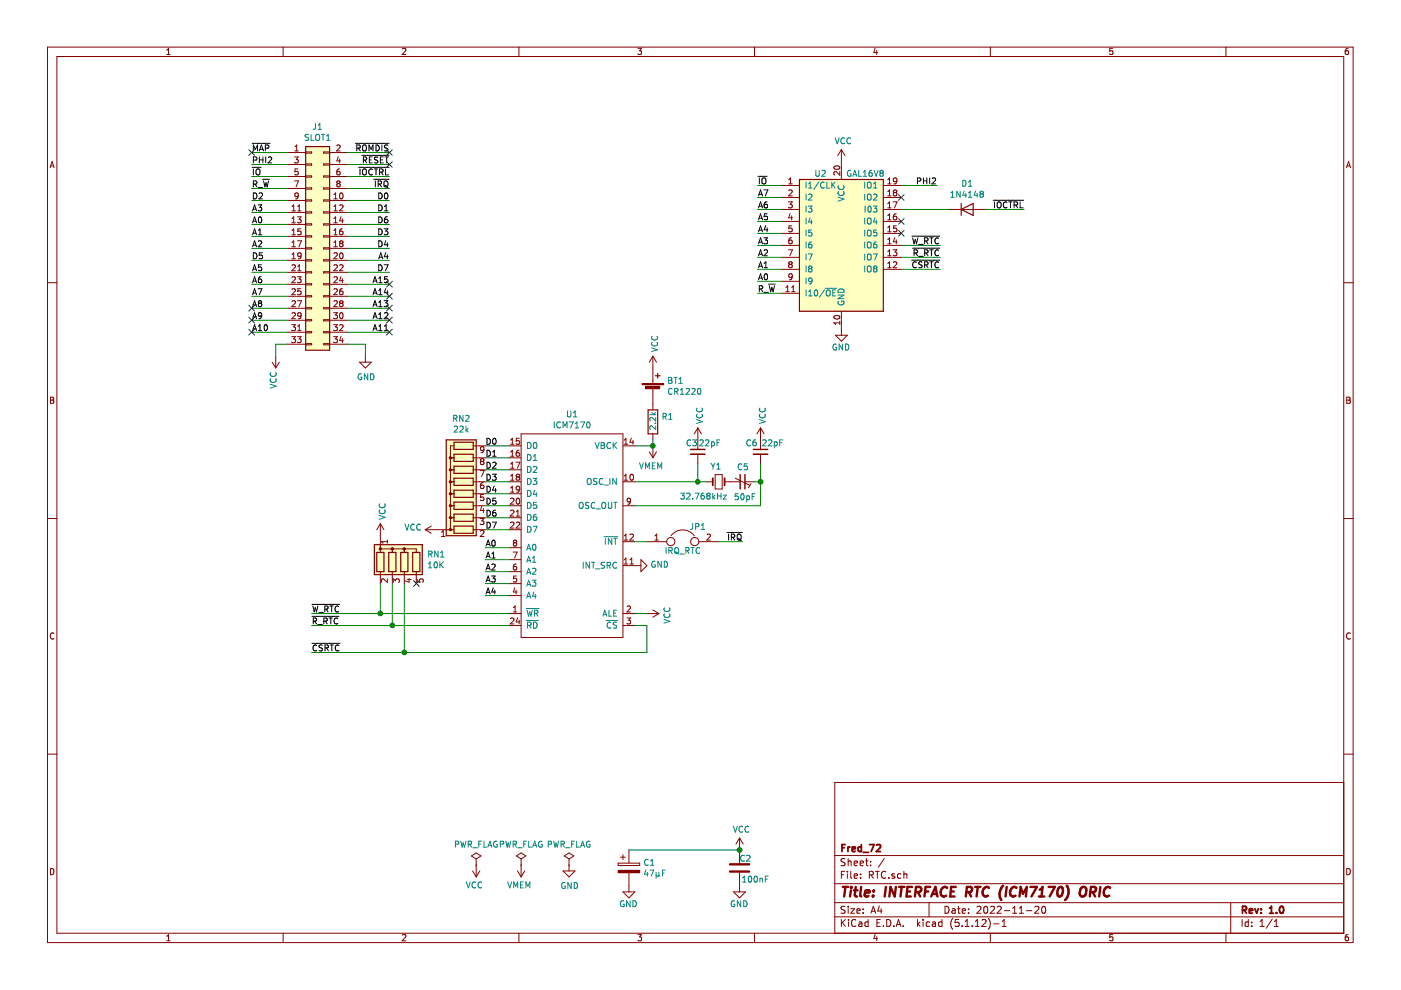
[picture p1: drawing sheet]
EESchema Schematic File Version 4
EELAYER 30 0
EELAYER END
$Descr A4 11693 8268
encoding utf-8
Sheet 1 1
Title "INTERFACE RTC (ICM7170) ORIC"
Date "2022-11-20"
Rev "1.0"
Comp "Fred_72"
Comment1 ""
Comment2 ""
Comment3 ""
Comment4 ""
$EndDescr
Text Label 3250 1275 2    50   ~ 0
~ROMDIS
Text Label 3250 1475 2    50   ~ 0
~IOCTRL
Text Label 3250 1375 2    50   ~ 0
~RESET
Text Label 3250 1575 2    50   ~ 0
~IRQ
Text Label 3250 1675 2    50   ~ 0
D0
Text Label 3250 1775 2    50   ~ 0
D1
Text Label 2100 1675 0    50   ~ 0
D2
Text Label 3250 1975 2    50   ~ 0
D3
Text Label 3250 2075 2    50   ~ 0
D4
Text Label 2100 2175 0    50   ~ 0
D5
Text Label 3250 1875 2    50   ~ 0
D6
Text Label 3250 2275 2    50   ~ 0
D7
Text Label 2100 1875 0    50   ~ 0
A0
Text Label 2100 1975 0    50   ~ 0
A1
Text Label 2100 2075 0    50   ~ 0
A2
Text Label 2100 1775 0    50   ~ 0
A3
Text Label 3250 2175 2    50   ~ 0
A4
Text Label 2100 2275 0    50   ~ 0
A5
Text Label 2100 2375 0    50   ~ 0
A6
Text Label 2100 2475 0    50   ~ 0
A7
Text Label 2100 2575 0    50   ~ 0
A8
Text Label 2100 2675 0    50   ~ 0
A9
Text Label 2100 2775 0    50   ~ 0
A10
Text Label 3250 2775 2    50   ~ 0
A11
Text Label 3250 2675 2    50   ~ 0
A12
Text Label 3250 2575 2    50   ~ 0
A13
Text Label 3250 2475 2    50   ~ 0
A14
Text Label 3250 2375 2    50   ~ 0
A15
$Comp
L power:GND #PWR02
U 1 1
P 3050 2975
F 0 "#PWR02" H 3050 2725 50  0001 C CNN
F 1 "GND" H 3055 2802 50  0000 C CNN
F 2 "" H 3050 2975 50  0001 C CNN
F 3 "" H 3050 2975 50  0001 C CNN
	1    3050 2975
	1    0    0    -1  
$EndComp
Wire Wire Line
	2400 2875 2300 2875
Wire Wire Line
	2300 2875 2300 2975
Wire Wire Line
	2900 2875 3050 2875
Wire Wire Line
	3050 2875 3050 2975
Wire Wire Line
	2900 1275 3250 1275
Wire Wire Line
	2900 1375 3250 1375
Wire Wire Line
	2900 1475 3250 1475
Wire Wire Line
	2900 1575 3250 1575
Wire Wire Line
	2900 1675 3250 1675
Wire Wire Line
	2900 1775 3250 1775
Wire Wire Line
	2900 1975 3250 1975
Wire Wire Line
	2900 2075 3250 2075
Wire Wire Line
	2900 2175 3250 2175
Wire Wire Line
	2900 2275 3250 2275
Wire Wire Line
	2900 2475 3250 2475
Wire Wire Line
	2900 2575 3250 2575
Wire Wire Line
	2900 2675 3250 2675
Wire Wire Line
	2900 2775 3250 2775
Text Label 2100 1275 0    50   ~ 0
~MAP
Text Label 2100 1375 0    50   ~ 0
PHI2
Text Label 2100 1475 0    50   ~ 0
~IO
Text Label 2100 1575 0    50   ~ 0
R_~W
Wire Wire Line
	2100 2575 2400 2575
Wire Wire Line
	2100 2675 2400 2675
Wire Wire Line
	2100 2775 2400 2775
Wire Wire Line
	2100 1275 2400 1275
Wire Wire Line
	2100 1375 2400 1375
Wire Wire Line
	2100 1475 2400 1475
Wire Wire Line
	2100 1575 2400 1575
Wire Wire Line
	2100 1675 2400 1675
Wire Wire Line
	2100 1775 2400 1775
Wire Wire Line
	2100 1975 2400 1975
Wire Wire Line
	2100 2075 2400 2075
Wire Wire Line
	2100 2175 2400 2175
Wire Wire Line
	2100 2275 2400 2275
Wire Wire Line
	2100 2475 2400 2475
$Comp
L Connector_Generic:Conn_02x17_Odd_Even J1
U 1 1
P 2600 2075
F 0 "J1" H 2650 3092 50  0000 C CNN
F 1 "SLOT1" H 2650 3001 50  0000 C CNN
F 2 "Connector_IDC:IDC-Header_2x17_P2.54mm_Horizontal" H 2600 2075 50  0001 C CNN
F 3 "~" H 2600 2075 50  0001 C CNN
	1    2600 2075
	1    0    0    -1  
$EndComp
Wire Wire Line
	2900 2375 3250 2375
Wire Wire Line
	2100 2375 2400 2375
Wire Wire Line
	2100 1875 2400 1875
Wire Wire Line
	2900 1875 3250 1875
$Comp
L power:VCC #PWR01
U 1 1
P 2300 2975
F 0 "#PWR01" H 2300 2825 50  0001 C CNN
F 1 "VCC" V 2315 3102 50  0000 L CNN
F 2 "" H 2300 2975 50  0001 C CNN
F 3 "" H 2300 2975 50  0001 C CNN
	1    2300 2975
	-1   0    0    1   
$EndComp
NoConn ~ 2100 1275
NoConn ~ 3250 1275
NoConn ~ 3250 1375
NoConn ~ 3250 2375
NoConn ~ 3250 2475
NoConn ~ 3250 2575
NoConn ~ 3250 2675
NoConn ~ 3250 2775
NoConn ~ 2100 2575
NoConn ~ 2100 2675
NoConn ~ 2100 2775
$Comp
L 8bits_Interface:ICM7170 U1
U 1 1
P 4750 4425
F 0 "U1" H 4775 5391 50  0000 C CNN
F 1 "ICM7170" H 4775 5300 50  0000 C CNN
F 2 "Package_DIP:DIP-24_W15.24mm_LongPads" H 4500 4875 50  0001 C CNN
F 3 "" H 4500 4875 50  0001 C CNN
	1    4750 4425
	1    0    0    -1  
$EndComp
$Comp
L Device:Crystal_Small Y1
U 1 1
P 6000 4025
F 0 "Y1" H 5975 3900 50  0000 L CNN
F 1 "32.768kHz" H 5925 4150 50  0000 L CNN
F 2 "Crystal:Crystal_AT310_D3.0mm_L10.0mm_Horizontal_1EP_style2" H 6000 4025 50  0001 C CNN
F 3 "~" H 6000 4025 50  0001 C CNN
	1    6000 4025
	-1   0    0    1   
$EndComp
$Comp
L power:GND #PWR07
U 1 1
P 5300 4725
F 0 "#PWR07" H 5300 4475 50  0001 C CNN
F 1 "GND" V 5305 4597 50  0000 R CNN
F 2 "" H 5300 4725 50  0001 C CNN
F 3 "" H 5300 4725 50  0001 C CNN
	1    5300 4725
	0    -1   -1   0   
$EndComp
$Comp
L Device:Jumper JP1
U 1 1
P 5700 4525
F 0 "JP1" H 5825 4650 50  0000 C CNN
F 1 "IRQ_RTC" H 5700 4450 50  0000 C CNN
F 2 "Connector_PinHeader_2.54mm:PinHeader_1x02_P2.54mm_Vertical" H 5700 4525 50  0001 C CNN
F 3 "~" H 5700 4525 50  0001 C CNN
	1    5700 4525
	1    0    0    -1  
$EndComp
Wire Wire Line
	5300 4525 5400 4525
Text Label 6200 4525 2    50   ~ 0
~IRQ
Wire Wire Line
	6200 4525 6000 4525
Text Label 4050 3725 0    50   ~ 0
D0
Text Label 4050 3825 0    50   ~ 0
D1
Text Label 4050 3925 0    50   ~ 0
D2
Text Label 4050 4025 0    50   ~ 0
D3
Text Label 4050 4125 0    50   ~ 0
D4
Text Label 4050 4225 0    50   ~ 0
D5
Text Label 4050 4325 0    50   ~ 0
D6
Text Label 4050 4425 0    50   ~ 0
D7
Wire Wire Line
	4050 3725 4250 3725
Wire Wire Line
	4050 3825 4250 3825
Wire Wire Line
	4050 3925 4250 3925
Wire Wire Line
	4050 4025 4250 4025
Wire Wire Line
	4050 4125 4250 4125
Wire Wire Line
	4050 4225 4250 4225
Wire Wire Line
	4050 4325 4250 4325
Wire Wire Line
	4050 4425 4250 4425
Text Label 4050 4575 0    50   ~ 0
A0
Text Label 4050 4675 0    50   ~ 0
A1
Text Label 4050 4775 0    50   ~ 0
A2
Text Label 4050 4875 0    50   ~ 0
A3
Text Label 4050 4975 0    50   ~ 0
A4
Wire Wire Line
	4250 4975 4050 4975
Wire Wire Line
	4250 4875 4050 4875
Wire Wire Line
	4250 4775 4050 4775
Wire Wire Line
	4250 4675 4050 4675
Wire Wire Line
	4250 4575 4050 4575
$Comp
L Device:Battery_Cell BT1
U 1 1
P 5450 3275
F 0 "BT1" H 5568 3371 50  0000 L CNN
F 1 "CR1220" H 5568 3280 50  0000 L CNN
F 2 "Battery:BatteryHolder_BC501SM" V 5450 3335 50  0001 C CNN
F 3 "~" V 5450 3335 50  0001 C CNN
	1    5450 3275
	1    0    0    -1  
$EndComp
Wire Wire Line
	5300 3725 5450 3725
Wire Wire Line
	5450 3725 5450 3675
$Comp
L power:VCC #PWR09
U 1 1
P 5450 3075
F 0 "#PWR09" H 5450 2925 50  0001 C CNN
F 1 "VCC" V 5465 3203 50  0000 L CNN
F 2 "" H 5450 3075 50  0001 C CNN
F 3 "" H 5450 3075 50  0001 C CNN
	1    5450 3075
	1    0    0    -1  
$EndComp
Text Label 2600 5450 0    50   ~ 0
~CSRTC
Text Label 2600 5225 0    50   ~ 0
~R_RTC
Text Label 2600 5125 0    50   ~ 0
~W_RTC
Wire Wire Line
	5300 5125 5400 5125
Wire Wire Line
	4250 5125 3175 5125
$Comp
L Device:CP C1
U 1 1
P 5250 7250
F 0 "C1" H 5368 7296 50  0000 L CNN
F 1 "47µF" H 5368 7205 50  0000 L CNN
F 2 "Capacitor_THT:CP_Radial_D5.0mm_P2.00mm" H 5288 7100 50  0001 C CNN
F 3 "~" H 5250 7250 50  0001 C CNN
	1    5250 7250
	1    0    0    -1  
$EndComp
$Comp
L power:GND #PWR05
U 1 1
P 5250 7400
F 0 "#PWR05" H 5250 7150 50  0001 C CNN
F 1 "GND" H 5325 7250 50  0000 R CNN
F 2 "" H 5250 7400 50  0001 C CNN
F 3 "" H 5250 7400 50  0001 C CNN
	1    5250 7400
	1    0    0    -1  
$EndComp
$Comp
L power:GND #PWR012
U 1 1
P 6175 7400
F 0 "#PWR012" H 6175 7150 50  0001 C CNN
F 1 "GND" H 6250 7250 50  0000 R CNN
F 2 "" H 6175 7400 50  0001 C CNN
F 3 "" H 6175 7400 50  0001 C CNN
	1    6175 7400
	1    0    0    -1  
$EndComp
$Comp
L power:VCC #PWR015
U 1 1
P 6350 3675
F 0 "#PWR015" H 6350 3525 50  0001 C CNN
F 1 "VCC" V 6365 3803 50  0000 L CNN
F 2 "" H 6350 3675 50  0001 C CNN
F 3 "" H 6350 3675 50  0001 C CNN
	1    6350 3675
	1    0    0    -1  
$EndComp
$Comp
L Device:C_Small C3
U 1 1
P 5825 3775
F 0 "C3" H 5775 3850 50  0000 C CNN
F 1 "22pF" H 5925 3850 50  0000 C CNN
F 2 "Capacitor_THT:C_Disc_D4.3mm_W1.9mm_P5.00mm" H 5825 3775 50  0001 C CNN
F 3 "~" H 5825 3775 50  0001 C CNN
	1    5825 3775
	1    0    0    -1  
$EndComp
$Comp
L Device:CTRIM_Small C5
U 1 1
P 6200 4025
F 0 "C5" V 6075 3975 50  0000 L CNN
F 1 "50pF" V 6325 3950 50  0000 L CNN
F 2 "Capacitor_THT:Trimmer_Cap_TZ03F" H 6200 4025 50  0001 C CNN
F 3 "~" H 6200 4025 50  0001 C CNN
	1    6200 4025
	0    1    1    0   
$EndComp
$Comp
L Device:C_Small C6
U 1 1
P 6350 3775
F 0 "C6" H 6275 3850 50  0000 C CNN
F 1 "22pF" H 6450 3850 50  0000 C CNN
F 2 "Capacitor_THT:C_Disc_D4.3mm_W1.9mm_P5.00mm" H 6350 3775 50  0001 C CNN
F 3 "~" H 6350 3775 50  0001 C CNN
	1    6350 3775
	1    0    0    -1  
$EndComp
$Comp
L power:VCC #PWR013
U 1 1
P 5825 3675
F 0 "#PWR013" H 5825 3525 50  0001 C CNN
F 1 "VCC" V 5840 3803 50  0000 L CNN
F 2 "" H 5825 3675 50  0001 C CNN
F 3 "" H 5825 3675 50  0001 C CNN
	1    5825 3675
	1    0    0    -1  
$EndComp
Wire Wire Line
	5300 4025 5825 4025
Wire Wire Line
	5825 3875 5825 4025
Connection ~ 5825 4025
Wire Wire Line
	5825 4025 5900 4025
Wire Wire Line
	6350 3875 6350 4025
Wire Wire Line
	5300 4225 6350 4225
Wire Wire Line
	6300 4025 6350 4025
Connection ~ 6350 4025
Wire Wire Line
	6350 4025 6350 4225
Connection ~ 3175 5125
Wire Wire Line
	3175 5125 2600 5125
$Comp
L power:VCC #PWR03
U 1 1
P 3175 4475
F 0 "#PWR03" H 3175 4325 50  0001 C CNN
F 1 "VCC" V 3190 4603 50  0000 L CNN
F 2 "" H 3175 4475 50  0001 C CNN
F 3 "" H 3175 4475 50  0001 C CNN
	1    3175 4475
	1    0    0    -1  
$EndComp
$Comp
L Logic_Programmable:GAL16V8 U2
U 1 1
P 7025 2050
F 0 "U2" H 6850 2650 50  0000 C CNN
F 1 "GAL16V8" H 7225 2650 50  0000 C CNN
F 2 "Package_DIP:DIP-20_W7.62mm_LongPads" H 7025 2050 50  0001 C CNN
F 3 "" H 7025 2050 50  0001 C CNN
	1    7025 2050
	1    0    0    -1  
$EndComp
Text Label 6325 2350 0    50   ~ 0
A0
Text Label 6325 2250 0    50   ~ 0
A1
Text Label 6325 2150 0    50   ~ 0
A2
Text Label 6325 2050 0    50   ~ 0
A3
Text Label 6325 1950 0    50   ~ 0
A4
Text Label 6325 1850 0    50   ~ 0
A5
Text Label 6325 1750 0    50   ~ 0
A6
Text Label 6325 1650 0    50   ~ 0
A7
Wire Wire Line
	6525 1650 6325 1650
Wire Wire Line
	6525 1750 6325 1750
Wire Wire Line
	6525 1850 6325 1850
Wire Wire Line
	6525 1950 6325 1950
Wire Wire Line
	6525 2050 6325 2050
Wire Wire Line
	6525 2150 6325 2150
Wire Wire Line
	6525 2250 6325 2250
Wire Wire Line
	6525 2350 6325 2350
Text Label 6325 2450 0    50   ~ 0
R_~W
Wire Wire Line
	6525 2450 6325 2450
Text Label 6325 1550 0    50   ~ 0
~IO
Wire Wire Line
	6525 1550 6325 1550
Text Label 7850 2250 2    50   ~ 0
~CSRTC
Text Label 7850 2150 2    50   ~ 0
~R_RTC
Text Label 7850 2050 2    50   ~ 0
~W_RTC
Wire Wire Line
	7525 2050 7850 2050
Wire Wire Line
	7525 2150 7850 2150
Wire Wire Line
	7525 2250 7850 2250
$Comp
L power:GND #PWR019
U 1 1
P 7025 2750
F 0 "#PWR019" H 7025 2500 50  0001 C CNN
F 1 "GND" H 7100 2600 50  0000 R CNN
F 2 "" H 7025 2750 50  0001 C CNN
F 3 "" H 7025 2750 50  0001 C CNN
	1    7025 2750
	1    0    0    -1  
$EndComp
$Comp
L power:VCC #PWR018
U 1 1
P 7025 1350
F 0 "#PWR018" H 7025 1200 50  0001 C CNN
F 1 "VCC" H 7040 1523 50  0000 C CNN
F 2 "" H 7025 1350 50  0001 C CNN
F 3 "" H 7025 1350 50  0001 C CNN
	1    7025 1350
	1    0    0    -1  
$EndComp
$Comp
L Device:R_Network04 RN1
U 1 1
P 3375 4675
F 0 "RN1" H 3563 4721 50  0000 L CNN
F 1 "10K" H 3563 4630 50  0000 L CNN
F 2 "Resistor_THT:R_Array_SIP5" V 3650 4675 50  0001 C CNN
F 3 "http://www.vishay.com/docs/31509/csc.pdf" H 3375 4675 50  0001 C CNN
	1    3375 4675
	1    0    0    -1  
$EndComp
Wire Wire Line
	5300 5225 5400 5225
Wire Wire Line
	2600 5225 3275 5225
Wire Wire Line
	3175 4875 3175 5125
Wire Wire Line
	3275 4875 3275 5225
Connection ~ 3275 5225
Wire Wire Line
	3275 5225 4250 5225
Wire Wire Line
	3375 4875 3375 5450
Wire Wire Line
	2600 5450 3375 5450
Wire Wire Line
	5400 5450 5400 5225
Connection ~ 3375 5450
Wire Wire Line
	3375 5450 5400 5450
NoConn ~ 3475 4875
$Comp
L Device:R R1
U 1 1
P 5450 3525
F 0 "R1" H 5520 3571 50  0000 L CNN
F 1 "2.2k" V 5450 3450 50  0000 L CNN
F 2 "Resistor_THT:R_Axial_DIN0204_L3.6mm_D1.6mm_P7.62mm_Horizontal" V 5380 3525 50  0001 C CNN
F 3 "~" H 5450 3525 50  0001 C CNN
	1    5450 3525
	1    0    0    -1  
$EndComp
$Comp
L Device:R_Network08 RN2
U 1 1
P 3850 4025
F 0 "RN2" V 4375 4025 50  0000 C CNN
F 1 "22k" V 4284 4025 50  0000 C CNN
F 2 "Resistor_THT:R_Array_SIP9" V 4325 4025 50  0001 C CNN
F 3 "http://www.vishay.com/docs/31509/csc.pdf" H 3850 4025 50  0001 C CNN
	1    3850 4025
	0    -1   -1   0   
$EndComp
$Comp
L power:VCC #PWR04
U 1 1
P 3650 4425
F 0 "#PWR04" H 3650 4275 50  0001 C CNN
F 1 "VCC" V 3665 4553 50  0000 L CNN
F 2 "" H 3650 4425 50  0001 C CNN
F 3 "" H 3650 4425 50  0001 C CNN
	1    3650 4425
	0    -1   -1   0   
$EndComp
$Comp
L power:GND #PWR020
U 1 1
P 4750 7225
F 0 "#PWR020" H 4750 6975 50  0001 C CNN
F 1 "GND" H 4755 7052 50  0000 C CNN
F 2 "" H 4750 7225 50  0001 C CNN
F 3 "" H 4750 7225 50  0001 C CNN
	1    4750 7225
	1    0    0    -1  
$EndComp
$Comp
L power:VCC #PWR06
U 1 1
P 6175 7100
F 0 "#PWR06" H 6175 6950 50  0001 C CNN
F 1 "VCC" H 6190 7273 50  0000 C CNN
F 2 "" H 6175 7100 50  0001 C CNN
F 3 "" H 6175 7100 50  0001 C CNN
	1    6175 7100
	1    0    0    -1  
$EndComp
$Comp
L power:PWR_FLAG #FLG03
U 1 1
P 4750 7225
F 0 "#FLG03" H 4750 7300 50  0001 C CNN
F 1 "PWR_FLAG" H 4750 7398 50  0000 C CNN
F 2 "" H 4750 7225 50  0001 C CNN
F 3 "~" H 4750 7225 50  0001 C CNN
	1    4750 7225
	1    0    0    -1  
$EndComp
$Comp
L Device:C C2
U 1 1
P 6175 7250
F 0 "C2" H 6075 7175 50  0000 L CNN
F 1 "100nF" H 5925 7350 50  0000 L CNN
F 2 "Capacitor_THT:C_Rect_L7.0mm_W2.5mm_P5.00mm" H 6213 7100 50  0001 C CNN
F 3 "~" H 6175 7250 50  0001 C CNN
	1    6175 7250
	-1   0    0    1   
$EndComp
Text Label 7825 1550 2    50   ~ 0
PHI2
Wire Wire Line
	7525 1550 7825 1550
NoConn ~ 7525 1650
$Comp
L power:VMEM #PWR010
U 1 1
P 5450 3725
F 0 "#PWR010" H 5450 3575 50  0001 C CNN
F 1 "VMEM" H 5465 3898 50  0000 C CNN
F 2 "" H 5450 3725 50  0001 C CNN
F 3 "" H 5450 3725 50  0001 C CNN
	1    5450 3725
	-1   0    0    1   
$EndComp
Connection ~ 5450 3725
$Comp
L power:PWR_FLAG #FLG02
U 1 1
P 4350 7225
F 0 "#FLG02" H 4350 7300 50  0001 C CNN
F 1 "PWR_FLAG" H 4350 7398 50  0000 C CNN
F 2 "" H 4350 7225 50  0001 C CNN
F 3 "~" H 4350 7225 50  0001 C CNN
	1    4350 7225
	1    0    0    -1  
$EndComp
Text Label 8550 1750 2    50   ~ 0
~IOCTRL
Wire Wire Line
	8225 1750 8550 1750
NoConn ~ 7525 1850
NoConn ~ 7525 1950
$Comp
L Diode:1N4148 D1
U 1 1
P 8075 1750
F 0 "D1" H 8075 1967 50  0000 C CNN
F 1 "1N4148" H 8075 1876 50  0000 C CNN
F 2 "Diode_THT:D_DO-35_SOD27_P7.62mm_Horizontal" H 8075 1575 50  0001 C CNN
F 3 "https://assets.nexperia.com/documents/data-sheet/1N4148_1N4448.pdf" H 8075 1750 50  0001 C CNN
	1    8075 1750
	1    0    0    -1  
$EndComp
Wire Wire Line
	7525 1750 7925 1750
Connection ~ 6175 7100
Wire Wire Line
	5250 7100 6175 7100
$Comp
L power:VCC #PWR0101
U 1 1
P 5400 5125
F 0 "#PWR0101" H 5400 4975 50  0001 C CNN
F 1 "VCC" H 5415 5298 50  0000 C CNN
F 2 "" H 5400 5125 50  0001 C CNN
F 3 "" H 5400 5125 50  0001 C CNN
	1    5400 5125
	0    1    1    0   
$EndComp
$Comp
L power:VMEM #PWR017
U 1 1
P 4350 7225
F 0 "#PWR017" H 4350 7075 50  0001 C CNN
F 1 "VMEM" H 4365 7398 50  0000 C CNN
F 2 "" H 4350 7225 50  0001 C CNN
F 3 "" H 4350 7225 50  0001 C CNN
	1    4350 7225
	-1   0    0    1   
$EndComp
$Comp
L power:VCC #PWR0102
U 1 1
P 3975 7225
F 0 "#PWR0102" H 3975 7075 50  0001 C CNN
F 1 "VCC" H 3990 7398 50  0000 C CNN
F 2 "" H 3975 7225 50  0001 C CNN
F 3 "" H 3975 7225 50  0001 C CNN
	1    3975 7225
	-1   0    0    1   
$EndComp
$Comp
L power:PWR_FLAG #FLG0101
U 1 1
P 3975 7225
F 0 "#FLG0101" H 3975 7300 50  0001 C CNN
F 1 "PWR_FLAG" H 3975 7398 50  0000 C CNN
F 2 "" H 3975 7225 50  0001 C CNN
F 3 "~" H 3975 7225 50  0001 C CNN
	1    3975 7225
	1    0    0    -1  
$EndComp
$EndSCHEMATC
